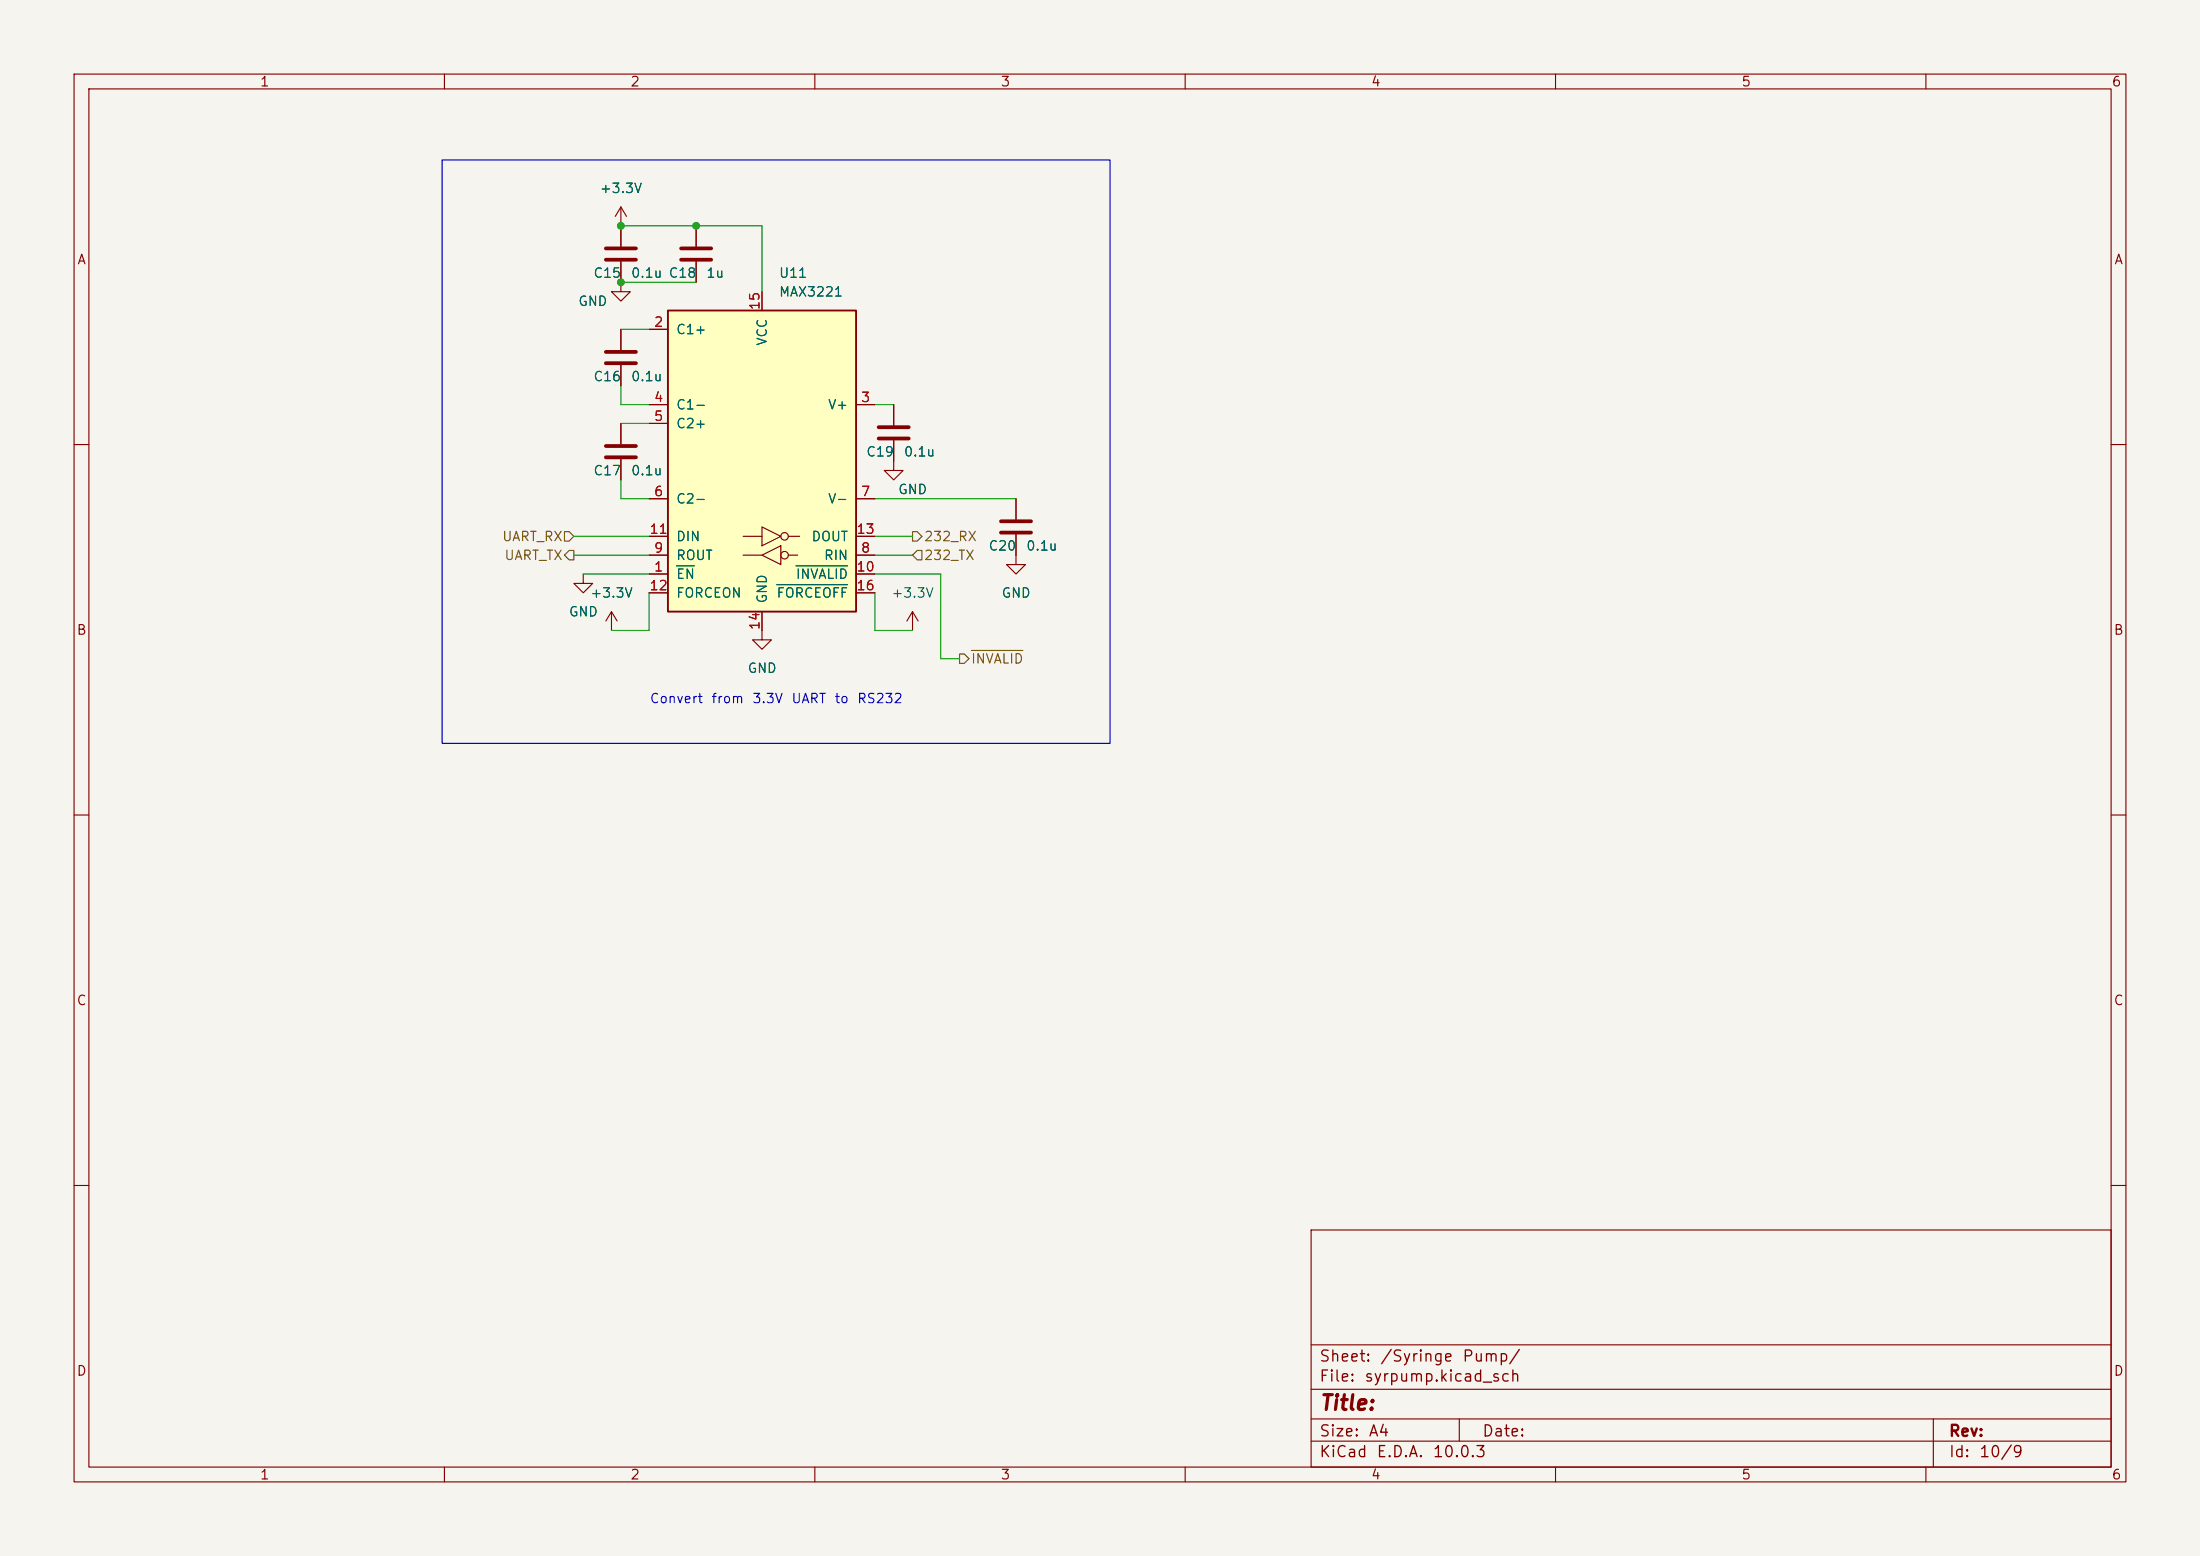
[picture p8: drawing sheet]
(kicad_sch
 (version 20260306)
 (generator "eeschema")
 (generator_version "10.0")
 (paper "A4")
 (lib_symbols
  (symbol "Device:C"
   (pin_numbers (hide yes))
   (pin_names
    (offset 0.254)) (exclude_from_sim no) (in_bom yes) (on_board yes)
   (in_pos_files yes)
   (duplicate_pin_numbers_are_jumpers no)
   (property "Reference" "C" (at 0.635 2.54 0) (show_name no) (do_not_autoplace no) (effects (font (size 1.27 1.27)) (justify left)))
   (property "Value" "C" (at 0.635 -2.54 0) (show_name no) (do_not_autoplace no) (effects (font (size 1.27 1.27)) (justify left)))
   (property "Footprint" "" (at 0.9652 -3.81 0) (show_name no) (do_not_autoplace no) (hide yes) (effects (font (size 1.27 1.27))))
   (property "Datasheet" "" (at 0 0 0) (show_name no) (do_not_autoplace no) (hide yes) (effects (font (size 1.27 1.27))))
   (property "Description" "Unpolarized capacitor" (at 0 0 0) (show_name no) (do_not_autoplace no) (hide yes) (effects (font (size 1.27 1.27))))
   (symbol "C_0_1"
    (polyline (pts (xy -2.032 0.762) (xy 2.032 0.762)) (stroke (width 0.508) (type default)) (fill (type none)))
    (polyline (pts (xy -2.032 -0.762) (xy 2.032 -0.762)) (stroke (width 0.508) (type default)) (fill (type none))))
   (symbol "C_1_1"
    (pin passive line (at 0 3.81 270) (length 2.794) (name "" (effects (font (size 1.27 1.27)))) (number "1" (effects (font (size 1.27 1.27)))))
    (pin passive line (at 0 -3.81 90) (length 2.794) (name "" (effects (font (size 1.27 1.27)))) (number "2" (effects (font (size 1.27 1.27))))))
   (embedded_fonts no))
  (symbol "Interface_UART:MAX3221"
   (pin_names
    (offset 1.016)) (exclude_from_sim no) (in_bom yes) (on_board yes)
   (in_pos_files yes)
   (duplicate_pin_numbers_are_jumpers no)
   (property "Reference" "U" (at -10.16 21.59 0) (show_name no) (do_not_autoplace no) (effects (font (size 1.27 1.27)) (justify left)))
   (property "Value" "MAX3221" (at 12.7 21.59 0) (show_name no) (do_not_autoplace no) (effects (font (size 1.27 1.27)) (justify right)))
   (property "Footprint" "" (at 1.27 0 0) (show_name no) (do_not_autoplace no) (hide yes) (effects (font (size 1.27 1.27)
    (italic yes))))
   (property "Datasheet" "http://www.ti.com/lit/ds/symlink/max3221.pdf" (at 0 24.13 0) (show_name no) (do_not_autoplace no) (hide yes) (effects (font (size 1.27 1.27))))
   (property "Description" "RS232 transceiver with 15kV ESD protection" (at 0 0 0) (show_name no) (do_not_autoplace no) (hide yes) (effects (font (size 1.27 1.27))))
   (symbol "MAX3221_0_1"
    (rectangle (start -12.7 -20.32) (end 12.7 20.32) (stroke (width 0.254) (type default)) (fill (type background)))
    (polyline (pts (xy -2.54 -10.16) (xy 0 -10.16) (xy 0 -10.16)) (stroke (width 0) (type default)) (fill (type none)))
    (polyline (pts (xy -2.54 -12.7) (xy 0 -12.7) (xy 0 -12.7)) (stroke (width 0) (type default)) (fill (type none)))
    (polyline (pts (xy 0 -11.43) (xy 0 -8.89) (xy 2.54 -10.16) (xy 0 -11.43) (xy 0 -11.43) (xy 0 -11.43)) (stroke (width 0) (type default)) (fill (type none)))
    (polyline (pts (xy 2.54 -11.43) (xy 2.54 -13.97) (xy 0 -12.7) (xy 2.54 -11.43) (xy 2.54 -11.43)) (stroke (width 0) (type default)) (fill (type none)))
    (circle (center 3.048 -10.16) (radius 0.508) (stroke (width 0) (type default)) (fill (type none)))
    (circle (center 3.048 -12.7) (radius 0.508) (stroke (width 0) (type default)) (fill (type none)))
    (polyline (pts (xy 3.556 -10.16) (xy 5.08 -10.16) (xy 5.08 -10.16)) (stroke (width 0) (type default)) (fill (type none)))
    (polyline (pts (xy 3.556 -12.7) (xy 4.826 -12.7) (xy 4.826 -12.7)) (stroke (width 0) (type default)) (fill (type none))))
   (symbol "MAX3221_1_1"
    (pin input line (at -15.24 -15.24 0) (length 2.54) (name "~{EN}" (effects (font (size 1.27 1.27)))) (number "1" (effects (font (size 1.27 1.27)))))
    (pin passive line (at -15.24 17.78 0) (length 2.54) (name "C1+" (effects (font (size 1.27 1.27)))) (number "2" (effects (font (size 1.27 1.27)))))
    (pin power_out line (at 15.24 7.62 180) (length 2.54) (name "V+" (effects (font (size 1.27 1.27)))) (number "3" (effects (font (size 1.27 1.27)))))
    (pin passive line (at -15.24 7.62 0) (length 2.54) (name "C1-" (effects (font (size 1.27 1.27)))) (number "4" (effects (font (size 1.27 1.27)))))
    (pin passive line (at -15.24 5.08 0) (length 2.54) (name "C2+" (effects (font (size 1.27 1.27)))) (number "5" (effects (font (size 1.27 1.27)))))
    (pin passive line (at -15.24 -5.08 0) (length 2.54) (name "C2-" (effects (font (size 1.27 1.27)))) (number "6" (effects (font (size 1.27 1.27)))))
    (pin power_out line (at 15.24 -5.08 180) (length 2.54) (name "V-" (effects (font (size 1.27 1.27)))) (number "7" (effects (font (size 1.27 1.27)))))
    (pin input line (at 15.24 -12.7 180) (length 2.54) (name "RIN" (effects (font (size 1.27 1.27)))) (number "8" (effects (font (size 1.27 1.27)))))
    (pin output line (at -15.24 -12.7 0) (length 2.54) (name "ROUT" (effects (font (size 1.27 1.27)))) (number "9" (effects (font (size 1.27 1.27)))))
    (pin output line (at 15.24 -15.24 180) (length 2.54) (name "~{INVALID}" (effects (font (size 1.27 1.27)))) (number "10" (effects (font (size 1.27 1.27)))))
    (pin input line (at -15.24 -10.16 0) (length 2.54) (name "DIN" (effects (font (size 1.27 1.27)))) (number "11" (effects (font (size 1.27 1.27)))))
    (pin input line (at -15.24 -17.78 0) (length 2.54) (name "FORCEON" (effects (font (size 1.27 1.27)))) (number "12" (effects (font (size 1.27 1.27)))))
    (pin output line (at 15.24 -10.16 180) (length 2.54) (name "DOUT" (effects (font (size 1.27 1.27)))) (number "13" (effects (font (size 1.27 1.27)))))
    (pin power_in line (at 0 -22.86 90) (length 2.54) (name "GND" (effects (font (size 1.27 1.27)))) (number "14" (effects (font (size 1.27 1.27)))))
    (pin power_in line (at 0 22.86 270) (length 2.54) (name "VCC" (effects (font (size 1.27 1.27)))) (number "15" (effects (font (size 1.27 1.27)))))
    (pin input line (at 15.24 -17.78 180) (length 2.54) (name "~{FORCEOFF}" (effects (font (size 1.27 1.27)))) (number "16" (effects (font (size 1.27 1.27))))))
   (embedded_fonts no))
  (symbol "power:+3.3V"
   (power global)
   (pin_names
    (offset 0)) (exclude_from_sim no) (in_bom yes) (on_board yes)
   (in_pos_files yes)
   (duplicate_pin_numbers_are_jumpers no)
   (property "Reference" "#PWR" (at 0 -3.81 0) (show_name no) (do_not_autoplace no) (hide yes) (effects (font (size 1.27 1.27))))
   (property "Value" "+3.3V" (at 0 3.556 0) (show_name no) (do_not_autoplace no) (effects (font (size 1.27 1.27))))
   (property "Footprint" "" (at 0 0 0) (show_name no) (do_not_autoplace no) (hide yes) (effects (font (size 1.27 1.27))))
   (property "Datasheet" "" (at 0 0 0) (show_name no) (do_not_autoplace no) (hide yes) (effects (font (size 1.27 1.27))))
   (property "Description" "Power symbol creates a global label with name \"+3.3V\"" (at 0 0 0) (show_name no) (do_not_autoplace no) (hide yes) (effects (font (size 1.27 1.27))))
   (symbol "+3.3V_0_1"
    (polyline (pts (xy -0.762 1.27) (xy 0 2.54)) (stroke (width 0) (type default)) (fill (type none)))
    (polyline (pts (xy 0 2.54) (xy 0.762 1.27)) (stroke (width 0) (type default)) (fill (type none)))
    (polyline (pts (xy 0 0) (xy 0 2.54)) (stroke (width 0) (type default)) (fill (type none))))
   (symbol "+3.3V_1_1"
    (pin power_in line (at 0 0 90) (length 0) (hide yes) (name "+3.3V" (effects (font (size 1.27 1.27)))) (number "1" (effects (font (size 1.27 1.27))))))
   (embedded_fonts no))
  (symbol "power:GND"
   (power global)
   (pin_names
    (offset 0)) (exclude_from_sim no) (in_bom yes) (on_board yes)
   (in_pos_files yes)
   (duplicate_pin_numbers_are_jumpers no)
   (property "Reference" "#PWR" (at 0 -6.35 0) (show_name no) (do_not_autoplace no) (hide yes) (effects (font (size 1.27 1.27))))
   (property "Value" "GND" (at 0 -3.81 0) (show_name no) (do_not_autoplace no) (effects (font (size 1.27 1.27))))
   (property "Footprint" "" (at 0 0 0) (show_name no) (do_not_autoplace no) (hide yes) (effects (font (size 1.27 1.27))))
   (property "Datasheet" "" (at 0 0 0) (show_name no) (do_not_autoplace no) (hide yes) (effects (font (size 1.27 1.27))))
   (property "Description" "Power symbol creates a global label with name \"GND\" , ground" (at 0 0 0) (show_name no) (do_not_autoplace no) (hide yes) (effects (font (size 1.27 1.27))))
   (symbol "GND_0_1"
    (polyline (pts (xy 0 0) (xy 0 -1.27) (xy 1.27 -1.27) (xy 0 -2.54) (xy -1.27 -1.27) (xy 0 -1.27)) (stroke (width 0) (type default)) (fill (type none))))
   (symbol "GND_1_1"
    (pin power_in line (at 0 0 270) (length 0) (hide yes) (name "GND" (effects (font (size 1.27 1.27)))) (number "1" (effects (font (size 1.27 1.27))))))
   (embedded_fonts no)))
 (rectangle
  (start 59.69 21.59)
  (end 149.86 100.33)
  (stroke (width 0) (type default))
  (fill (type none)))
 (text "Convert from 3.3V UART to RS232"
  (exclude_from_sim no)
  (at 87.63 95.25 0)
  (effects (font (size 1.27 1.27)) (justify left bottom)))
 (junction
  (at 93.98 30.48)
  (diameter 0)
  (color 0 0 0 0))
 (junction
  (at 83.82 30.48)
  (diameter 0)
  (color 0 0 0 0))
 (junction
  (at 83.82 38.1)
  (diameter 0)
  (color 0 0 0 0))
 (wire
  (pts (xy 83.82 44.45) (xy 87.63 44.45))
  (stroke (width 0) (type default)))
 (wire
  (pts (xy 83.82 54.61) (xy 83.82 52.07))
  (stroke (width 0) (type default)))
 (wire
  (pts (xy 127 77.47) (xy 127 88.9))
  (stroke (width 0) (type default)))
 (wire
  (pts (xy 78.74 77.47) (xy 87.63 77.47))
  (stroke (width 0) (type default)))
 (wire
  (pts (xy 118.11 74.93) (xy 123.19 74.93))
  (stroke (width 0) (type default)))
 (wire
  (pts (xy 83.82 38.1) (xy 93.98 38.1))
  (stroke (width 0) (type default)))
 (wire
  (pts (xy 87.63 85.09) (xy 82.55 85.09))
  (stroke (width 0) (type default)))
 (wire
  (pts (xy 87.63 80.01) (xy 87.63 85.09))
  (stroke (width 0) (type default)))
 (wire
  (pts (xy 83.82 30.48) (xy 93.98 30.48))
  (stroke (width 0) (type default)))
 (wire
  (pts (xy 77.47 74.93) (xy 87.63 74.93))
  (stroke (width 0) (type default)))
 (wire
  (pts (xy 118.11 54.61) (xy 120.65 54.61))
  (stroke (width 0) (type default)))
 (wire
  (pts (xy 118.11 77.47) (xy 127 77.47))
  (stroke (width 0) (type default)))
 (wire
  (pts (xy 77.47 72.39) (xy 87.63 72.39))
  (stroke (width 0) (type default)))
 (wire
  (pts (xy 83.82 67.31) (xy 87.63 67.31))
  (stroke (width 0) (type default)))
 (wire
  (pts (xy 118.11 72.39) (xy 123.19 72.39))
  (stroke (width 0) (type default)))
 (wire
  (pts (xy 118.11 67.31) (xy 137.16 67.31))
  (stroke (width 0) (type default)))
 (wire
  (pts (xy 83.82 64.77) (xy 83.82 67.31))
  (stroke (width 0) (type default)))
 (wire
  (pts (xy 118.11 80.01) (xy 118.11 85.09))
  (stroke (width 0) (type default)))
 (wire
  (pts (xy 93.98 30.48) (xy 102.87 30.48))
  (stroke (width 0) (type default)))
 (wire
  (pts (xy 118.11 85.09) (xy 123.19 85.09))
  (stroke (width 0) (type default)))
 (wire
  (pts (xy 102.87 30.48) (xy 102.87 39.37))
  (stroke (width 0) (type default)))
 (wire
  (pts (xy 83.82 57.15) (xy 87.63 57.15))
  (stroke (width 0) (type default)))
 (wire
  (pts (xy 87.63 54.61) (xy 83.82 54.61))
  (stroke (width 0) (type default)))
 (wire
  (pts (xy 127 88.9) (xy 129.54 88.9))
  (stroke (width 0) (type default)))
 (hierarchical_label "~{INVALID}"
  (shape output)
  (at 129.54 88.9 0)
  (effects (font (size 1.27 1.27)) (justify left)))
 (hierarchical_label "UART_TX"
  (shape output)
  (at 77.47 74.93 180)
  (effects (font (size 1.27 1.27)) (justify right)))
 (hierarchical_label "232_TX"
  (shape input)
  (at 123.19 74.93 0)
  (effects (font (size 1.27 1.27)) (justify left)))
 (hierarchical_label "232_RX"
  (shape output)
  (at 123.19 72.39 0)
  (effects (font (size 1.27 1.27)) (justify left)))
 (hierarchical_label "UART_RX"
  (shape input)
  (at 77.47 72.39 180)
  (effects (font (size 1.27 1.27)) (justify right)))
 (symbol
  (lib_id "Device:C")
  (at 83.82 34.29 0)
  (unit 1)
  (body_style 1)
  (exclude_from_sim no)
  (in_bom yes)
  (on_board yes)
  (in_pos_files yes)
  (dnp no)
  (property "Reference" "C15" (at 80.01 36.83 0) (show_name no) (do_not_autoplace no) (effects (font (size 1.27 1.27)) (justify left)))
  (property "Value" "0.1u" (at 85.09 36.83 0) (show_name no) (do_not_autoplace no) (effects (font (size 1.27 1.27)) (justify left)))
  (property "Footprint" "Capacitor_SMD:C_0603_1608Metric" (at 84.7852 38.1 0) (hide yes) (show_name no) (do_not_autoplace no) (effects (font (size 1.27 1.27))))
  (property "Datasheet" "" (at 83.82 34.29 0) (hide yes) (show_name no) (do_not_autoplace no) (effects (font (size 1.27 1.27))))
  (property "Description" "" (at 83.82 34.29 0) (show_name no) (do_not_autoplace no) (effects (font (size 1.27 1.27))))
  (pin "1")
  (pin "2"))
 (symbol
  (lib_id "power:+3.3V")
  (at 123.19 85.09 0)
  (unit 1)
  (body_style 1)
  (exclude_from_sim no)
  (in_bom yes)
  (on_board yes)
  (in_pos_files yes)
  (dnp no)
  (fields_autoplaced yes)
  (property "Reference" "#PWR0145" (at 123.19 88.9 0) (hide yes) (show_name no) (do_not_autoplace no) (effects (font (size 1.27 1.27))))
  (property "Value" "+3.3V" (at 123.19 80.01 0) (show_name no) (do_not_autoplace no) (effects (font (size 1.27 1.27))))
  (property "Footprint" "" (at 123.19 85.09 0) (hide yes) (show_name no) (do_not_autoplace no) (effects (font (size 1.27 1.27))))
  (property "Datasheet" "" (at 123.19 85.09 0) (hide yes) (show_name no) (do_not_autoplace no) (effects (font (size 1.27 1.27))))
  (property "Description" "" (at 123.19 85.09 0) (show_name no) (do_not_autoplace no) (effects (font (size 1.27 1.27))))
  (pin "1"))
 (symbol
  (lib_id "power:GND")
  (at 137.16 74.93 0)
  (unit 1)
  (body_style 1)
  (exclude_from_sim no)
  (in_bom yes)
  (on_board yes)
  (in_pos_files yes)
  (dnp no)
  (fields_autoplaced yes)
  (property "Reference" "#PWR0146" (at 137.16 81.28 0) (hide yes) (show_name no) (do_not_autoplace no) (effects (font (size 1.27 1.27))))
  (property "Value" "GND" (at 137.16 80.01 0) (show_name no) (do_not_autoplace no) (effects (font (size 1.27 1.27))))
  (property "Footprint" "" (at 137.16 74.93 0) (hide yes) (show_name no) (do_not_autoplace no) (effects (font (size 1.27 1.27))))
  (property "Datasheet" "" (at 137.16 74.93 0) (hide yes) (show_name no) (do_not_autoplace no) (effects (font (size 1.27 1.27))))
  (property "Description" "" (at 137.16 74.93 0) (show_name no) (do_not_autoplace no) (effects (font (size 1.27 1.27))))
  (pin "1"))
 (symbol
  (lib_id "Device:C")
  (at 120.65 58.42 0)
  (unit 1)
  (body_style 1)
  (exclude_from_sim no)
  (in_bom yes)
  (on_board yes)
  (in_pos_files yes)
  (dnp no)
  (property "Reference" "C19" (at 116.84 60.96 0) (show_name no) (do_not_autoplace no) (effects (font (size 1.27 1.27)) (justify left)))
  (property "Value" "0.1u" (at 121.92 60.96 0) (show_name no) (do_not_autoplace no) (effects (font (size 1.27 1.27)) (justify left)))
  (property "Footprint" "Capacitor_SMD:C_0603_1608Metric" (at 121.6152 62.23 0) (hide yes) (show_name no) (do_not_autoplace no) (effects (font (size 1.27 1.27))))
  (property "Datasheet" "" (at 120.65 58.42 0) (hide yes) (show_name no) (do_not_autoplace no) (effects (font (size 1.27 1.27))))
  (property "Description" "" (at 120.65 58.42 0) (show_name no) (do_not_autoplace no) (effects (font (size 1.27 1.27))))
  (pin "1")
  (pin "2"))
 (symbol
  (lib_id "Device:C")
  (at 93.98 34.29 0)
  (unit 1)
  (body_style 1)
  (exclude_from_sim no)
  (in_bom yes)
  (on_board yes)
  (in_pos_files yes)
  (dnp no)
  (property "Reference" "C18" (at 90.17 36.83 0) (show_name no) (do_not_autoplace no) (effects (font (size 1.27 1.27)) (justify left)))
  (property "Value" "1u" (at 95.25 36.83 0) (show_name no) (do_not_autoplace no) (effects (font (size 1.27 1.27)) (justify left)))
  (property "Footprint" "Capacitor_SMD:C_0805_2012Metric" (at 94.9452 38.1 0) (hide yes) (show_name no) (do_not_autoplace no) (effects (font (size 1.27 1.27))))
  (property "Datasheet" "" (at 93.98 34.29 0) (hide yes) (show_name no) (do_not_autoplace no) (effects (font (size 1.27 1.27))))
  (property "Description" "" (at 93.98 34.29 0) (show_name no) (do_not_autoplace no) (effects (font (size 1.27 1.27))))
  (pin "1")
  (pin "2"))
 (symbol
  (lib_id "power:GND")
  (at 83.82 38.1 0)
  (unit 1)
  (body_style 1)
  (exclude_from_sim no)
  (in_bom yes)
  (on_board yes)
  (in_pos_files yes)
  (dnp no)
  (property "Reference" "#PWR0142" (at 83.82 44.45 0) (hide yes) (show_name no) (do_not_autoplace no) (effects (font (size 1.27 1.27))))
  (property "Value" "GND" (at 80.01 40.64 0) (show_name no) (do_not_autoplace no) (effects (font (size 1.27 1.27))))
  (property "Footprint" "" (at 83.82 38.1 0) (hide yes) (show_name no) (do_not_autoplace no) (effects (font (size 1.27 1.27))))
  (property "Datasheet" "" (at 83.82 38.1 0) (hide yes) (show_name no) (do_not_autoplace no) (effects (font (size 1.27 1.27))))
  (property "Description" "" (at 83.82 38.1 0) (show_name no) (do_not_autoplace no) (effects (font (size 1.27 1.27))))
  (pin "1"))
 (symbol
  (lib_id "Device:C")
  (at 83.82 48.26 0)
  (unit 1)
  (body_style 1)
  (exclude_from_sim no)
  (in_bom yes)
  (on_board yes)
  (in_pos_files yes)
  (dnp no)
  (property "Reference" "C16" (at 80.01 50.8 0) (show_name no) (do_not_autoplace no) (effects (font (size 1.27 1.27)) (justify left)))
  (property "Value" "0.1u" (at 85.09 50.8 0) (show_name no) (do_not_autoplace no) (effects (font (size 1.27 1.27)) (justify left)))
  (property "Footprint" "Capacitor_SMD:C_0603_1608Metric" (at 84.7852 52.07 0) (hide yes) (show_name no) (do_not_autoplace no) (effects (font (size 1.27 1.27))))
  (property "Datasheet" "" (at 83.82 48.26 0) (hide yes) (show_name no) (do_not_autoplace no) (effects (font (size 1.27 1.27))))
  (property "Description" "" (at 83.82 48.26 0) (show_name no) (do_not_autoplace no) (effects (font (size 1.27 1.27))))
  (pin "1")
  (pin "2"))
 (symbol
  (lib_id "power:+3.3V")
  (at 82.55 85.09 0)
  (unit 1)
  (body_style 1)
  (exclude_from_sim no)
  (in_bom yes)
  (on_board yes)
  (in_pos_files yes)
  (dnp no)
  (fields_autoplaced yes)
  (property "Reference" "#PWR0140" (at 82.55 88.9 0) (hide yes) (show_name no) (do_not_autoplace no) (effects (font (size 1.27 1.27))))
  (property "Value" "+3.3V" (at 82.55 80.01 0) (show_name no) (do_not_autoplace no) (effects (font (size 1.27 1.27))))
  (property "Footprint" "" (at 82.55 85.09 0) (hide yes) (show_name no) (do_not_autoplace no) (effects (font (size 1.27 1.27))))
  (property "Datasheet" "" (at 82.55 85.09 0) (hide yes) (show_name no) (do_not_autoplace no) (effects (font (size 1.27 1.27))))
  (property "Description" "" (at 82.55 85.09 0) (show_name no) (do_not_autoplace no) (effects (font (size 1.27 1.27))))
  (pin "1"))
 (symbol
  (lib_id "power:GND")
  (at 120.65 62.23 0)
  (unit 1)
  (body_style 1)
  (exclude_from_sim no)
  (in_bom yes)
  (on_board yes)
  (in_pos_files yes)
  (dnp no)
  (property "Reference" "#PWR0144" (at 120.65 68.58 0) (hide yes) (show_name no) (do_not_autoplace no) (effects (font (size 1.27 1.27))))
  (property "Value" "GND" (at 123.19 66.04 0) (show_name no) (do_not_autoplace no) (effects (font (size 1.27 1.27))))
  (property "Footprint" "" (at 120.65 62.23 0) (hide yes) (show_name no) (do_not_autoplace no) (effects (font (size 1.27 1.27))))
  (property "Datasheet" "" (at 120.65 62.23 0) (hide yes) (show_name no) (do_not_autoplace no) (effects (font (size 1.27 1.27))))
  (property "Description" "" (at 120.65 62.23 0) (show_name no) (do_not_autoplace no) (effects (font (size 1.27 1.27))))
  (pin "1"))
 (symbol
  (lib_id "power:+3.3V")
  (at 83.82 30.48 0)
  (unit 1)
  (body_style 1)
  (exclude_from_sim no)
  (in_bom yes)
  (on_board yes)
  (in_pos_files yes)
  (dnp no)
  (fields_autoplaced yes)
  (property "Reference" "#PWR0141" (at 83.82 34.29 0) (hide yes) (show_name no) (do_not_autoplace no) (effects (font (size 1.27 1.27))))
  (property "Value" "+3.3V" (at 83.82 25.4 0) (show_name no) (do_not_autoplace no) (effects (font (size 1.27 1.27))))
  (property "Footprint" "" (at 83.82 30.48 0) (hide yes) (show_name no) (do_not_autoplace no) (effects (font (size 1.27 1.27))))
  (property "Datasheet" "" (at 83.82 30.48 0) (hide yes) (show_name no) (do_not_autoplace no) (effects (font (size 1.27 1.27))))
  (property "Description" "" (at 83.82 30.48 0) (show_name no) (do_not_autoplace no) (effects (font (size 1.27 1.27))))
  (pin "1"))
 (symbol
  (lib_id "Device:C")
  (at 137.16 71.12 0)
  (unit 1)
  (body_style 1)
  (exclude_from_sim no)
  (in_bom yes)
  (on_board yes)
  (in_pos_files yes)
  (dnp no)
  (property "Reference" "C20" (at 133.35 73.66 0) (show_name no) (do_not_autoplace no) (effects (font (size 1.27 1.27)) (justify left)))
  (property "Value" "0.1u" (at 138.43 73.66 0) (show_name no) (do_not_autoplace no) (effects (font (size 1.27 1.27)) (justify left)))
  (property "Footprint" "Capacitor_SMD:C_0603_1608Metric" (at 138.1252 74.93 0) (hide yes) (show_name no) (do_not_autoplace no) (effects (font (size 1.27 1.27))))
  (property "Datasheet" "" (at 137.16 71.12 0) (hide yes) (show_name no) (do_not_autoplace no) (effects (font (size 1.27 1.27))))
  (property "Description" "" (at 137.16 71.12 0) (show_name no) (do_not_autoplace no) (effects (font (size 1.27 1.27))))
  (pin "1")
  (pin "2"))
 (symbol
  (lib_id "Interface_UART:MAX3221")
  (at 102.87 62.23 0)
  (unit 1)
  (body_style 1)
  (exclude_from_sim no)
  (in_bom yes)
  (on_board yes)
  (in_pos_files yes)
  (dnp no)
  (fields_autoplaced yes)
  (property "Reference" "U11" (at 105.0641 36.83 0) (show_name no) (do_not_autoplace no) (effects (font (size 1.27 1.27)) (justify left)))
  (property "Value" "MAX3221" (at 105.0641 39.37 0) (show_name no) (do_not_autoplace no) (effects (font (size 1.27 1.27)) (justify left)))
  (property "Footprint" "MAX232:SOP65P640X120-16N" (at 104.14 62.23 0) (hide yes) (show_name no) (do_not_autoplace no) (effects (font (size 1.27 1.27)
    (italic yes))))
  (property "Datasheet" "http://www.ti.com/lit/ds/symlink/max3221.pdf" (at 102.87 38.1 0) (hide yes) (show_name no) (do_not_autoplace no) (effects (font (size 1.27 1.27))))
  (property "Description" "" (at 102.87 62.23 0) (show_name no) (do_not_autoplace no) (effects (font (size 1.27 1.27))))
  (pin "1")
  (pin "10")
  (pin "11")
  (pin "12")
  (pin "13")
  (pin "14")
  (pin "15")
  (pin "16")
  (pin "2")
  (pin "3")
  (pin "4")
  (pin "5")
  (pin "6")
  (pin "7")
  (pin "8")
  (pin "9"))
 (symbol
  (lib_id "Device:C")
  (at 83.82 60.96 0)
  (unit 1)
  (body_style 1)
  (exclude_from_sim no)
  (in_bom yes)
  (on_board yes)
  (in_pos_files yes)
  (dnp no)
  (property "Reference" "C17" (at 80.01 63.5 0) (show_name no) (do_not_autoplace no) (effects (font (size 1.27 1.27)) (justify left)))
  (property "Value" "0.1u" (at 85.09 63.5 0) (show_name no) (do_not_autoplace no) (effects (font (size 1.27 1.27)) (justify left)))
  (property "Footprint" "Capacitor_SMD:C_0603_1608Metric" (at 84.7852 64.77 0) (hide yes) (show_name no) (do_not_autoplace no) (effects (font (size 1.27 1.27))))
  (property "Datasheet" "" (at 83.82 60.96 0) (hide yes) (show_name no) (do_not_autoplace no) (effects (font (size 1.27 1.27))))
  (property "Description" "" (at 83.82 60.96 0) (show_name no) (do_not_autoplace no) (effects (font (size 1.27 1.27))))
  (pin "1")
  (pin "2"))
 (symbol
  (lib_id "power:GND")
  (at 78.74 77.47 0)
  (unit 1)
  (body_style 1)
  (exclude_from_sim no)
  (in_bom yes)
  (on_board yes)
  (in_pos_files yes)
  (dnp no)
  (fields_autoplaced yes)
  (property "Reference" "#PWR0139" (at 78.74 83.82 0) (hide yes) (show_name no) (do_not_autoplace no) (effects (font (size 1.27 1.27))))
  (property "Value" "GND" (at 78.74 82.55 0) (show_name no) (do_not_autoplace no) (effects (font (size 1.27 1.27))))
  (property "Footprint" "" (at 78.74 77.47 0) (hide yes) (show_name no) (do_not_autoplace no) (effects (font (size 1.27 1.27))))
  (property "Datasheet" "" (at 78.74 77.47 0) (hide yes) (show_name no) (do_not_autoplace no) (effects (font (size 1.27 1.27))))
  (property "Description" "" (at 78.74 77.47 0) (show_name no) (do_not_autoplace no) (effects (font (size 1.27 1.27))))
  (pin "1"))
 (symbol
  (lib_id "power:GND")
  (at 102.87 85.09 0)
  (unit 1)
  (body_style 1)
  (exclude_from_sim no)
  (in_bom yes)
  (on_board yes)
  (in_pos_files yes)
  (dnp no)
  (fields_autoplaced yes)
  (property "Reference" "#PWR0143" (at 102.87 91.44 0) (hide yes) (show_name no) (do_not_autoplace no) (effects (font (size 1.27 1.27))))
  (property "Value" "GND" (at 102.87 90.17 0) (show_name no) (do_not_autoplace no) (effects (font (size 1.27 1.27))))
  (property "Footprint" "" (at 102.87 85.09 0) (hide yes) (show_name no) (do_not_autoplace no) (effects (font (size 1.27 1.27))))
  (property "Datasheet" "" (at 102.87 85.09 0) (hide yes) (show_name no) (do_not_autoplace no) (effects (font (size 1.27 1.27))))
  (property "Description" "" (at 102.87 85.09 0) (show_name no) (do_not_autoplace no) (effects (font (size 1.27 1.27))))
  (pin "1")))
